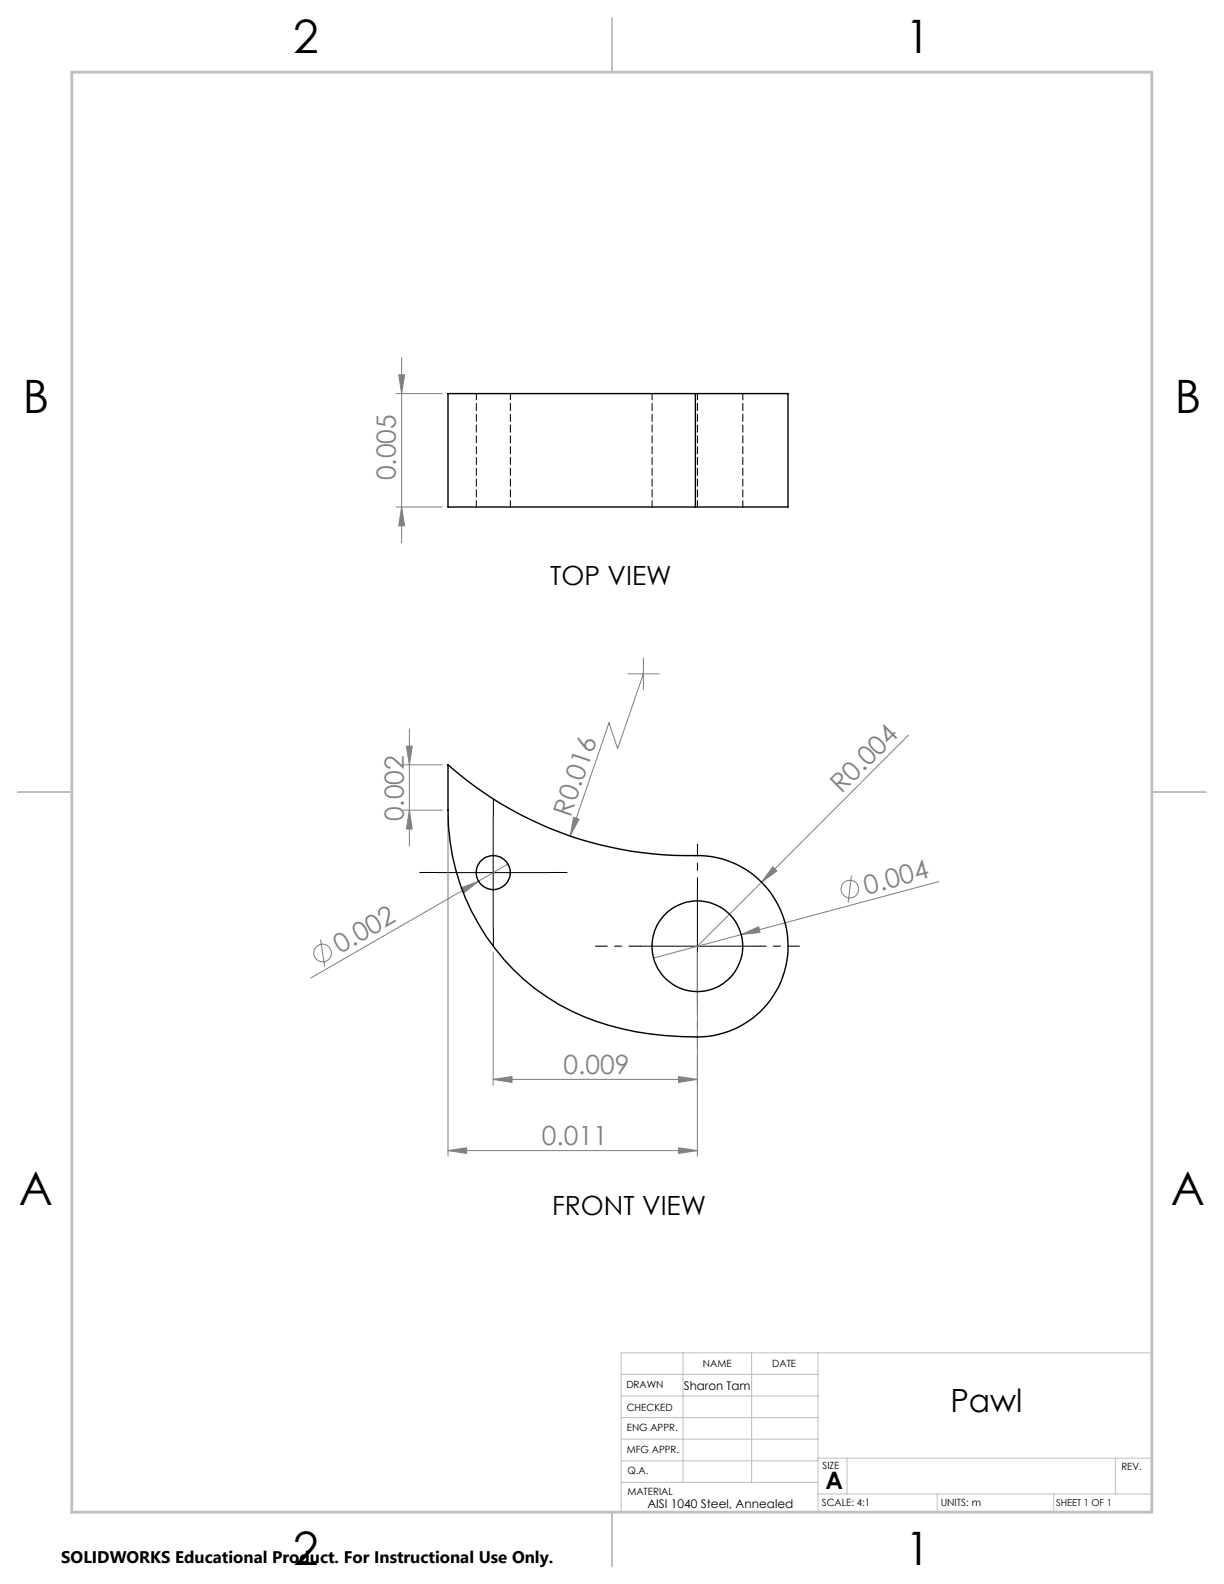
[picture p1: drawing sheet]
<svg xmlns="http://www.w3.org/2000/svg" width="216mm" height="279mm" viewBox="0 0 216 279" stroke-linecap="round" stroke-linejoin="round" font-family="sans-serif">
<g fill="none" stroke="#808080" stroke-width=".18">
<path d="M69.9 69.4h8.1M70.3 66.1h1.1l-.6 3.3zM70.8 63.1v32.7M69.9 89.4h8.1M70.8 89.4l.6 3.3h-1.1zM110.7 118.9h5.5M113.5 118.9l-4.6 13.1-1.5-4.5-6.8 20M113.5 116.1v5.5M71.2 134.9h6.8M71.7 131.6h1l-.5 3.3zM72.2 128.6v20.7M160.3 129.6l-37.3 37.3"/>
<path d="M71.2 142.9h6.8M72.2 142.9l.5 3.3h-1zM79 143.9v60M81.3 156.6l3.1-1.2-2.6 2.1zM84.4 155.4l-29.6 17.1M89.6 152.4l-5.2 3M101.2 144.2l.9 .3-1.5 3zM136.3 152.9l.7 .7-2.7 2zM150.2 154.4l-.6 4.8M165.6 155.5l-50.3 13.5M56.6 165.7l.7 4.8M87 167.9v23.5"/>
<path d="M123 167.9v36M130.7 164.9l3.1-1.4 .3 1zM87 190.4l3.3-.5v1zM87 190.4h36M119.7 189.9l3.3 .5-3.3 .5zM79 203l3.3-.5v.9zM79 203h44M119.7 202.5l3.3 .5-3.3 .4z"/>
<circle cx="149.9" cy="156.8" r="1.56"/>
<circle cx="56.9" cy="168.1" r="1.55"/>
</g>
<path d="M123 156.9v-8M113 166.9h-8M123 176.9v8M133 166.9h8" fill="none" stroke="#000" stroke-width=".18" stroke-dasharray="15.2 1.3 1.3 1.3" stroke-dashoffset="13.1"/>
<path d="M77 153.9h-3M87 143.9v-3M97 153.9h3M87 163.9v3" fill="none" stroke="#000" stroke-width=".18" stroke-dasharray="15.2 1.3 1.3 1.3"/>
<path d="M77 153.9h20M87 143.9v20M123 156.9v20M113 166.9h20" fill="none" stroke="#000" stroke-width=".18"/>
<g fill="none" stroke="#c0c0c0" stroke-width=".18">
<path d="M120.5 238.6v22.9M132.6 238.6v22.9M144.3 238.6v28.1M203.2 238.6h-93.6v28.1M109.6 246.2h34.7M109.6 242.4h34.7M109.6 250h34.7M109.6 253.9h34.7M109.6 257.7h34.7M144.3 257.2h58.9M149.4 257.2v6.3M196.7 257.2v6.3"/>
<path d="M109.6 261.5h34.7M144.3 263.5h58.9M165.3 263.5v3.2M185.9 263.5v3.2"/>
</g>
<path d="M108 3.2v9.5M3.1 139.7h9.6M203.2 139.7h9.5M108 266.7v9.6" fill="none" stroke="#c0c0c0" stroke-width=".25"/>
<path d="M12.7 12.7h190.5v254h-190.5z" fill="none" stroke="#c0c0c0" stroke-width=".5"/>
<g fill="#808080">
<path d="M130.7 164.9l3.1-1.4 .3 1z"/>
<path d="M81.3 156.6l3.1-1.2-2.6 2.1z"/>
<path d="M136.3 152.9l.7 .7-2.7 2z"/>
<path d="M101.2 144.2l.9 .3-1.5 3z"/>
<path d="M87 190.4l3.3-.5v1zM119.7 189.9l3.3 .5-3.3 .5z"/>
<path d="M79 203l3.3-.5v.9zM119.7 202.5l3.3 .5-3.3 .4z"/>
<path d="M72.2 142.9l.5 3.3h-1zM71.7 131.6h1l-.5 3.3z"/>
<path d="M70.3 66.1h1.1l-.6 3.3zM70.8 89.4l.6 3.3h-1.1z"/>
</g>
<g fill="none" stroke="#000" stroke-width=".25">
<path d="M122.7 69.4h-43.7v20h43.7M122.7 69.4h16.3v20h-16.3M122.7 69.4v20M79 134.9a63.9 63.9 0 0 0 44.6 16 16 16 0 0 1 15.4 16.3 16 16 0 0 1-16 15.7 49 49 0 0 1-24.3-5.7 39.6 39.6 0 0 1-19.7-34.3z"/>
<circle cx="87" cy="153.9" r="3"/>
<circle cx="123" cy="166.9" r="8"/>
</g>
<path d="M84 69.4v20M115 69.4v20M123 69.4v20M90 89.4v-20M131 89.4v-20" fill="none" stroke="#000" stroke-width=".18" stroke-dasharray="1.3 .6" stroke-dashoffset=".2"/>
<g font-size="8.1">
<text x="51.7" y="9.3">2</text>
<text x="159.7" y="9.3">1</text>
<text x="4" y="72.8">B</text>
<text x="207.2" y="72.8">B</text>
<text x="3.3" y="212.5">A</text>
<text x="206.5" y="212.5">A</text>
<text x="51.7" y="276">2</text>
<text x="159.7" y="276">1</text>
</g>
<text font-size="5.6" x="167.6" y="249">Pawl</text>
<g font-size="4.7" fill="#808080">
<text x="69.8" y="84.7" transform="rotate(-90 69.8 84.7)">0.005</text>
<text x="148.4" y="140.1" transform="rotate(-45 148.4 140.1)">R0.004</text>
<text x="71.2" y="144.9" transform="rotate(-90 71.2 144.9)">0.002</text>
<text x="100.6" y="144.2" transform="rotate(-71 100.6 144.2)">R0.016</text>
<text x="152.8" y="157.8" transform="rotate(-15 152.8 157.8)">0.004</text>
<text x="60" y="168.3" transform="rotate(-30 60 168.3)">0.002</text>
<text x="99.4" y="189.4">0.009</text>
<text x="95.6" y="201.9">0.011</text>
</g>
<g font-size="4.7">
<text x="97.1" y="103.1">TOP VIEW</text>
<text x="97.4" y="214.3">FRONT VIEW</text>
</g>
<text font-size="4.2" x="145.6" y="262.7">A</text>
<text font-size="3" x="10.8" y="275.7">SOLIDWORKS Educational Product. For Instructional Use Only.</text>
<g font-size="2.1">
<text x="120.6" y="245.2">Sharon Tam</text>
<text x="114.2" y="266">AISI 1040 Steel, Annealed</text>
</g>
<g font-size="1.8">
<text x="110.5" y="244.8">DRAWN</text>
<text x="124" y="241.1">NAME</text>
<text x="136.2" y="241.1">DATE</text>
<text x="110.5" y="248.9">CHECKED</text>
<text x="110.6" y="252.5">ENG APPR.</text>
<text x="110.6" y="256.3">MFG APPR.</text>
<text x="110.7" y="260">Q.A.</text>
<text x="110.7" y="263.6">MATERIAL</text>
<text x="145.1" y="259">SIZE</text>
<text x="197.8" y="259.2">REV.</text>
<text x="145" y="265.7">SCALE: 4:1</text>
<text x="165.9" y="265.7">UNITS: m</text>
</g>
<text font-size="1.7" x="186.3" y="265.7">SHEET 1 OF 1</text>
</svg>
